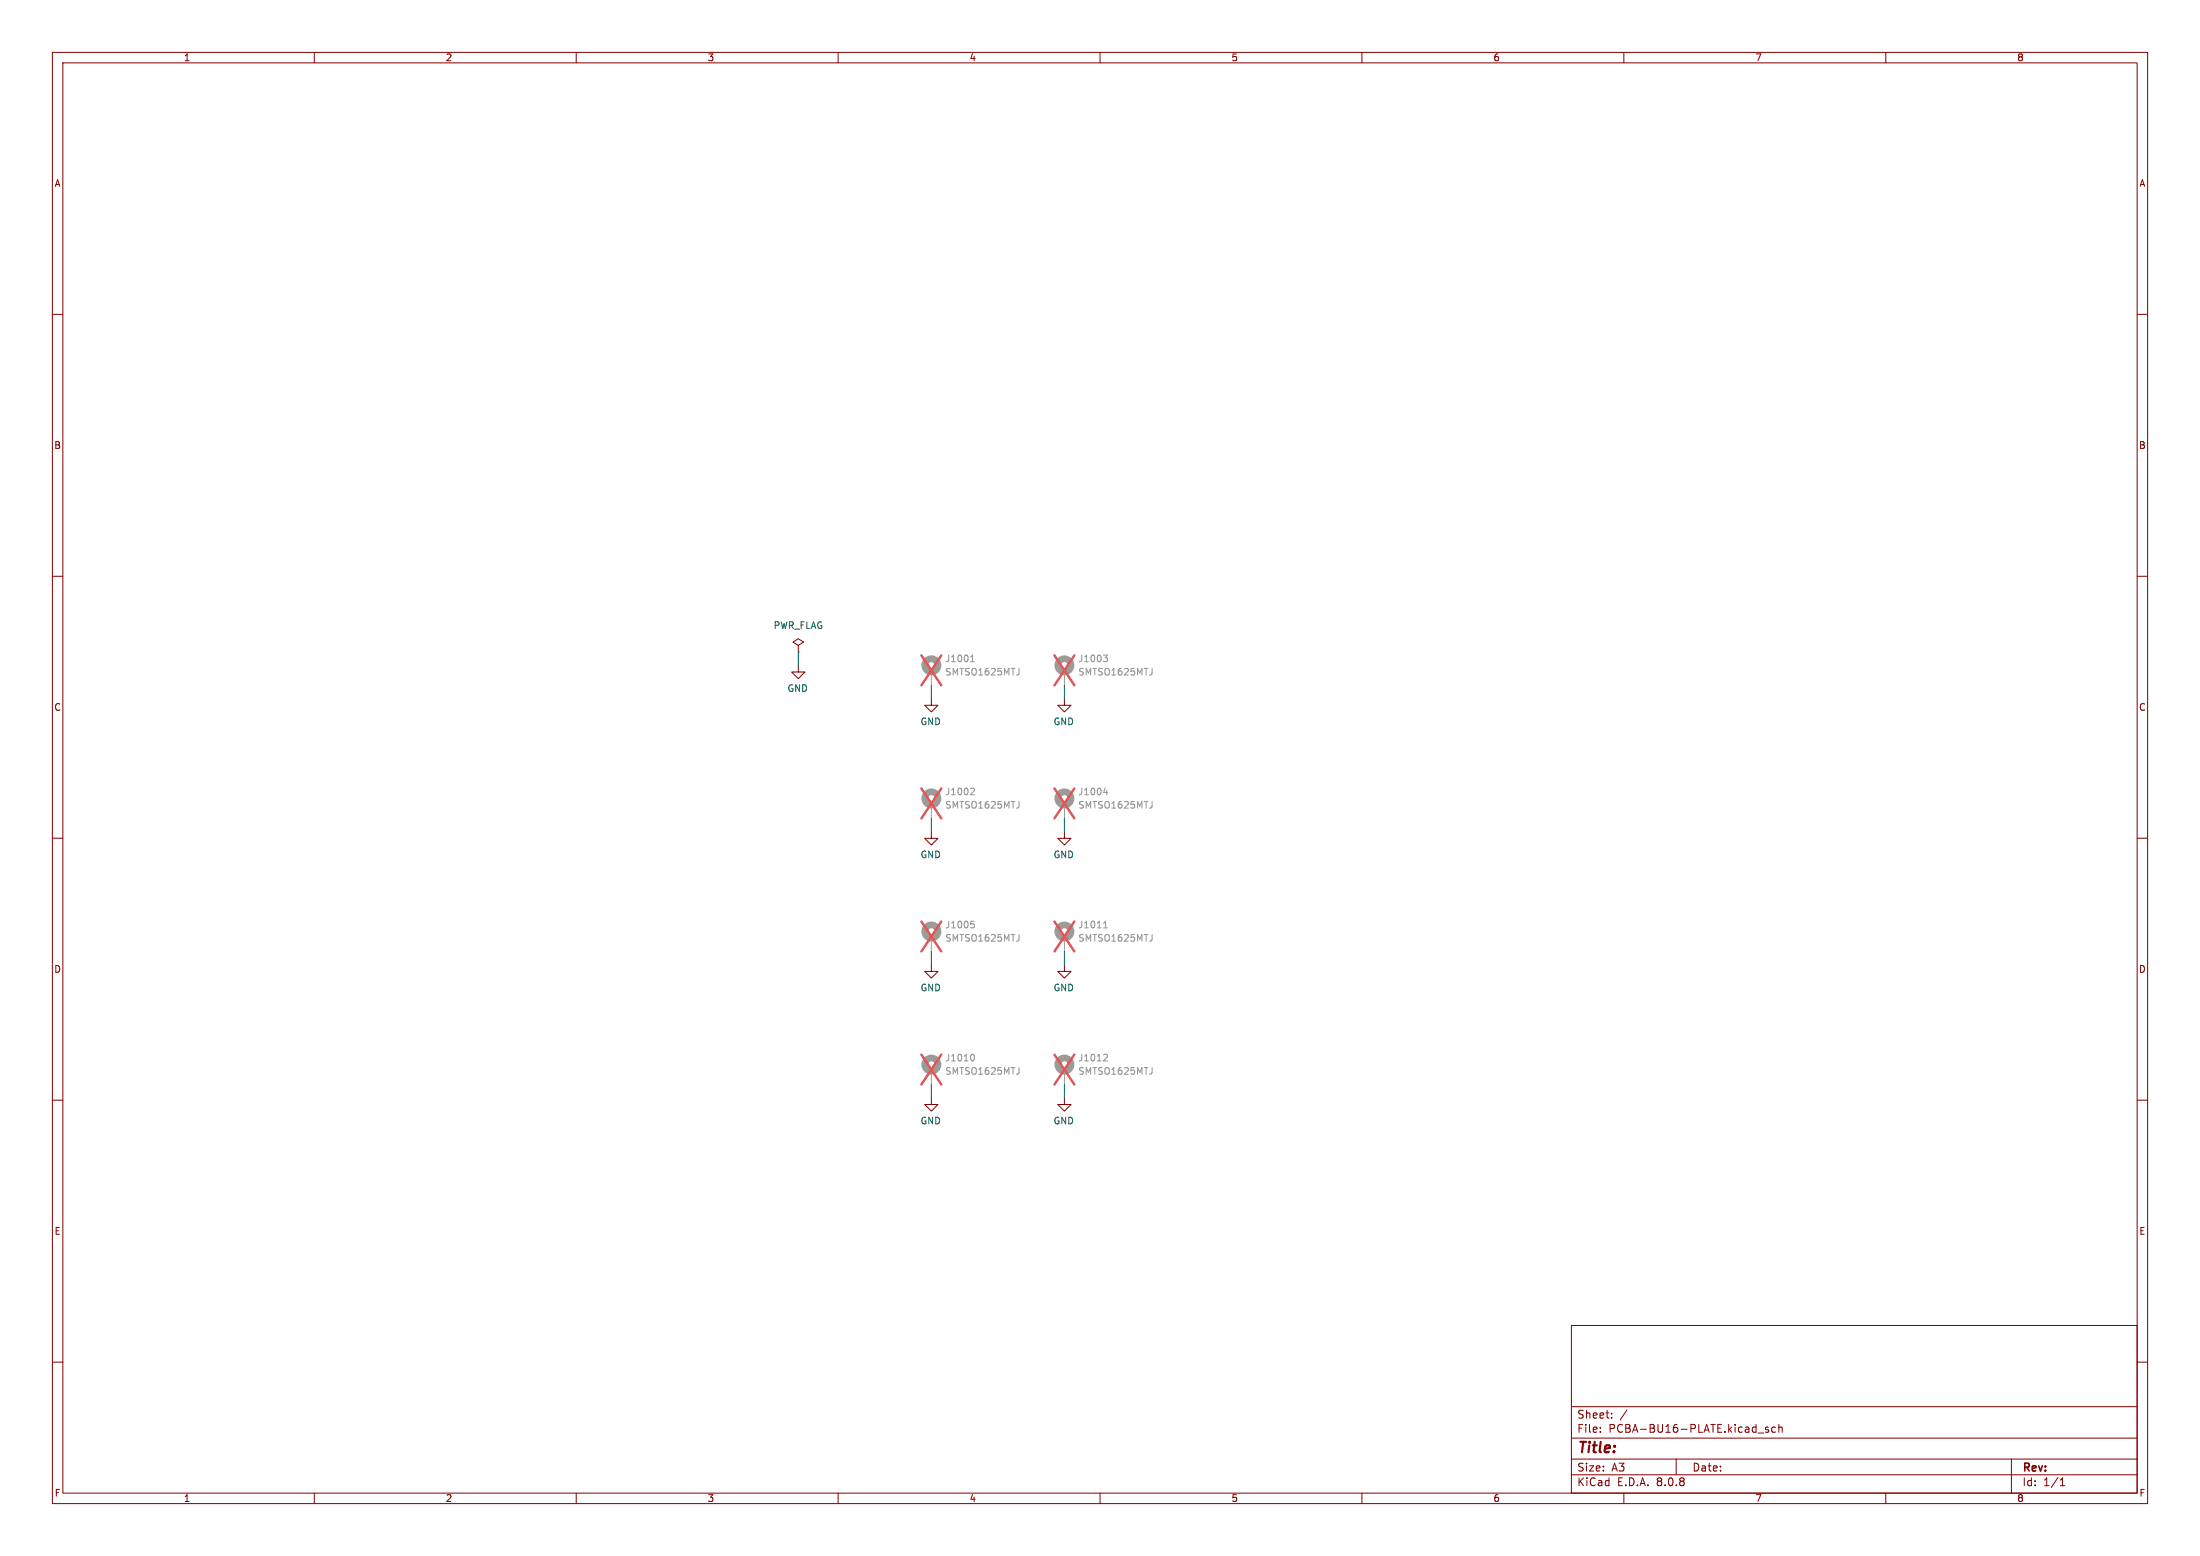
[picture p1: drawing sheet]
<svg xmlns="http://www.w3.org/2000/svg" width="420mm" height="297mm" viewBox="0 0 420 297" stroke-linecap="round" stroke-linejoin="round" font-family="sans-serif">
<g fill="none" stroke="#840000" stroke-width=".19">
<path d="M10 10h400v277h-400zM12 12h396v273h-396zM60 10v2M110 10v2M160 10v2M210 10v2M260 10v2M310 10v2M360 10v2M10 60h2M408 60h2M10 110h2"/>
<path d="M408 110h2M152.4 127v1.3h-1.3l1.3 1.2 1.3-1.2h-1.3M152.4 123.2l1-.6-1-.7-1 .7 1 .6v1.3M152.4 124.5h.1M177.8 133.4v1.2h-1.3l1.3 1.3 1.3-1.3h-1.3M203.2 133.4v1.2h-1.3l1.3 1.3 1.3-1.3h-1.3M10 160h2M177.8 158.8v1.2h-1.3l1.3 1.3 1.3-1.3h-1.3M203.2 158.8v1.2h-1.3l1.3 1.3 1.3-1.3h-1.3M408 160h2M177.8 184.2v1.2h-1.3l1.3 1.3 1.3-1.3h-1.3M203.2 184.2v1.2h-1.3l1.3 1.3 1.3-1.3h-1.3"/>
<path d="M10 210h2M177.8 209.6v1.2h-1.3l1.3 1.3 1.3-1.3h-1.3M203.2 209.6v1.2h-1.3l1.3 1.3 1.3-1.3h-1.3M408 210h2M300 253h108v32h-108zM10 260h2M300 278.5h108M300 274.5h108M300 268.5h108M305.5 273.2v.2M305.5 272.5v.1M307.7 270.5v.2"/>
<path d="M307.7 269.8v.1M310.6 269.1l-1.3 1.9M320 278.5v3M335.6 273.5h1.1M337.6 272.5l-.4-.1-.2 .2 .1 .2 .5 .2v.3h-.6M338.9 272.5l-.4-.1-.3 .3 .2 .6h.5M339.6 272.5l.2-.1 .4 .1v.9M339.6 271.9v1.5M384 278.5v6.5M408 260h2M60 285v2M110 285v2"/>
<path d="M160 285v2M210 285v2M260 285v2M300 281.5h108M310 285v2M360 285v2M393.3 283.6h.9M393.3 282.5l.4-.4v1.5"/>
</g>
<g fill="none" stroke="#9c9b98" stroke-width="1.3">
<circle cx="177.8" cy="127" r="1.27"/>
<circle cx="203.2" cy="127" r="1.27"/>
<circle cx="177.8" cy="152.4" r="1.27"/>
<circle cx="203.2" cy="152.4" r="1.27"/>
<circle cx="177.8" cy="177.8" r="1.27"/>
<circle cx="203.2" cy="177.8" r="1.27"/>
<circle cx="177.8" cy="203.2" r="1.27"/>
<circle cx="203.2" cy="203.2" r="1.27"/>
</g>
<path d="M177.8 128.3v2.5M203.2 128.3v2.5M177.8 153.7v2.5M203.2 153.7v2.5M177.8 179.1v2.5M203.2 179.1v2.5M177.8 204.5v2.5M203.2 204.5v2.5" fill="none" stroke="#9c9b98" stroke-width=".19"/>
<g fill="none" stroke="#939391" stroke-width=".19">
<path d="M185.3 126.3h.7M185.4 125.3l.3-.3v1.3M194.5 127.6v1.1M210.6 125h.8l-.4 .5 .4 .1v.5l-.2 .2h-.4M219.9 127.6v1.1M185.5 150.4l.4 .1 .1 .3-.8 .9h.8M194.5 153v1.1M210.7 151.3h.8M211.3 150.9v.8M219.9 153v1.1M185.3 175.8h.7M185.5 176.3h.3l.2 .3-.1 .4-.4 .1"/>
<path d="M194.5 178.4v1.1M210.7 177.1h.7M210.8 176.1l.3-.3v1.3M219.9 178.4v1.1M185.7 201.2a.79 .79 0 0 1 0 1.3M194.5 203.8v1.1M210.9 201.2l.4 .1 .1 .3-.8 .9h.8M219.9 203.8v1.1"/>
</g>
<g fill="none" stroke="#e75356" stroke-width=".46">
<path d="M175.9 125.1l3.8 5.7M179.7 125.1l-3.8 5.7M201.3 125.1l3.8 5.7M205.1 125.1l-3.8 5.7M175.9 150.5l3.8 5.7M179.7 150.5l-3.8 5.7M201.3 150.5l3.8 5.7M205.1 150.5l-3.8 5.7M175.9 175.9l3.8 5.7M179.7 175.9l-3.8 5.7M201.3 175.9l3.8 5.7M205.1 175.9l-3.8 5.7"/>
<path d="M175.9 201.3l3.8 5.7M179.7 201.3l-3.8 5.7M201.3 201.3l3.8 5.7M205.1 201.3l-3.8 5.7"/>
</g>
<path d="M152.4 124.5v2.5M177.8 130.8v2.6M203.2 130.8v2.6M177.8 156.2v2.6M203.2 156.2v2.6M177.8 181.6v2.6M203.2 181.6v2.6M177.8 207v2.6M203.2 207v2.6" fill="none" stroke="#009600" stroke-width=".19"/>
<text font-size="2.8" fill="#840000" x="301" y="277.9">Title:</text>
<g font-size="2.1" fill="#840000">
<text x="301" y="273.7">File:</text>
<text x="301" y="271">Sheet:</text>
<text x="307.1" y="273.7">PCBA-BU16-PLATE.kicad_sch</text>
<text x="301" y="281.1">Size:</text>
<text x="307.6" y="281.1">A3</text>
<text x="323" y="281.1">Date:</text>
<text x="386" y="281.3">Rev:</text>
<text x="301" y="283.9">KiCad</text>
<text x="308.7" y="283.9">E.D.A.</text>
<text x="316.3" y="283.9">8.0.8</text>
<text x="386" y="283.9">Id:</text>
<text x="390.1" y="283.9">1/1</text>
</g>
<g font-size="1.8" fill="#840000">
<text x="35" y="11.9">1</text>
<text x="85" y="11.9">2</text>
<text x="135" y="11.9">3</text>
<text x="185" y="11.9">4</text>
<text x="235" y="11.9">5</text>
<text x="285" y="11.9">6</text>
<text x="335" y="11.9">7</text>
<text x="385" y="11.9">8</text>
<text x="10.3" y="35.9">A</text>
<text x="408.3" y="35.9">A</text>
<text x="10.3" y="85.9">B</text>
<text x="408.2" y="85.9">B</text>
<text x="10.3" y="135.9">C</text>
<text x="408.2" y="135.9">C</text>
<text x="10.3" y="185.9">D</text>
<text x="408.2" y="185.9">D</text>
<text x="10.3" y="235.9">E</text>
<text x="408.3" y="235.9">E</text>
<text x="10.3" y="285.9">F</text>
<text x="35" y="286.9">1</text>
<text x="85" y="286.9">2</text>
<text x="135" y="286.9">3</text>
<text x="185" y="286.9">4</text>
<text x="235" y="286.9">5</text>
<text x="285" y="286.9">6</text>
<text x="335" y="286.9">7</text>
<text x="385" y="286.9">8</text>
<text x="408.3" y="285.9">F</text>
</g>
<g font-size="1.8" fill="#006464">
<text x="147.6" y="120.2">PWR_FLAG</text>
<text x="150.2" y="132.3">GND</text>
<text x="175.6" y="138.6">GND</text>
<text x="201" y="138.6">GND</text>
<text x="175.6" y="164">GND</text>
<text x="201" y="164">GND</text>
<text x="175.6" y="189.4">GND</text>
<text x="201" y="189.4">GND</text>
<text x="175.6" y="214.8">GND</text>
<text x="201" y="214.8">GND</text>
</g>
<g font-size="1.8" fill="#939391">
<text x="180.3" y="129.1">SMTSO1625MTJ</text>
<text x="180.3" y="126.6">J1001</text>
<text x="205.7" y="129.1">SMTSO1625MTJ</text>
<text x="205.7" y="126.6">J1003</text>
<text x="180.3" y="154.5">SMTSO1625MTJ</text>
<text x="180.3" y="152">J1002</text>
<text x="205.7" y="154.5">SMTSO1625MTJ</text>
<text x="205.7" y="152">J1004</text>
<text x="180.3" y="179.9">SMTSO1625MTJ</text>
<text x="180.3" y="177.4">J1005</text>
<text x="205.7" y="179.9">SMTSO1625MTJ</text>
<text x="205.7" y="177.4">J1011</text>
<text x="180.3" y="202.8">J1010</text>
<text x="205.7" y="202.8">J1012</text>
<text x="180.3" y="205.3">SMTSO1625MTJ</text>
<text x="205.7" y="205.3">SMTSO1625MTJ</text>
</g>
</svg>
